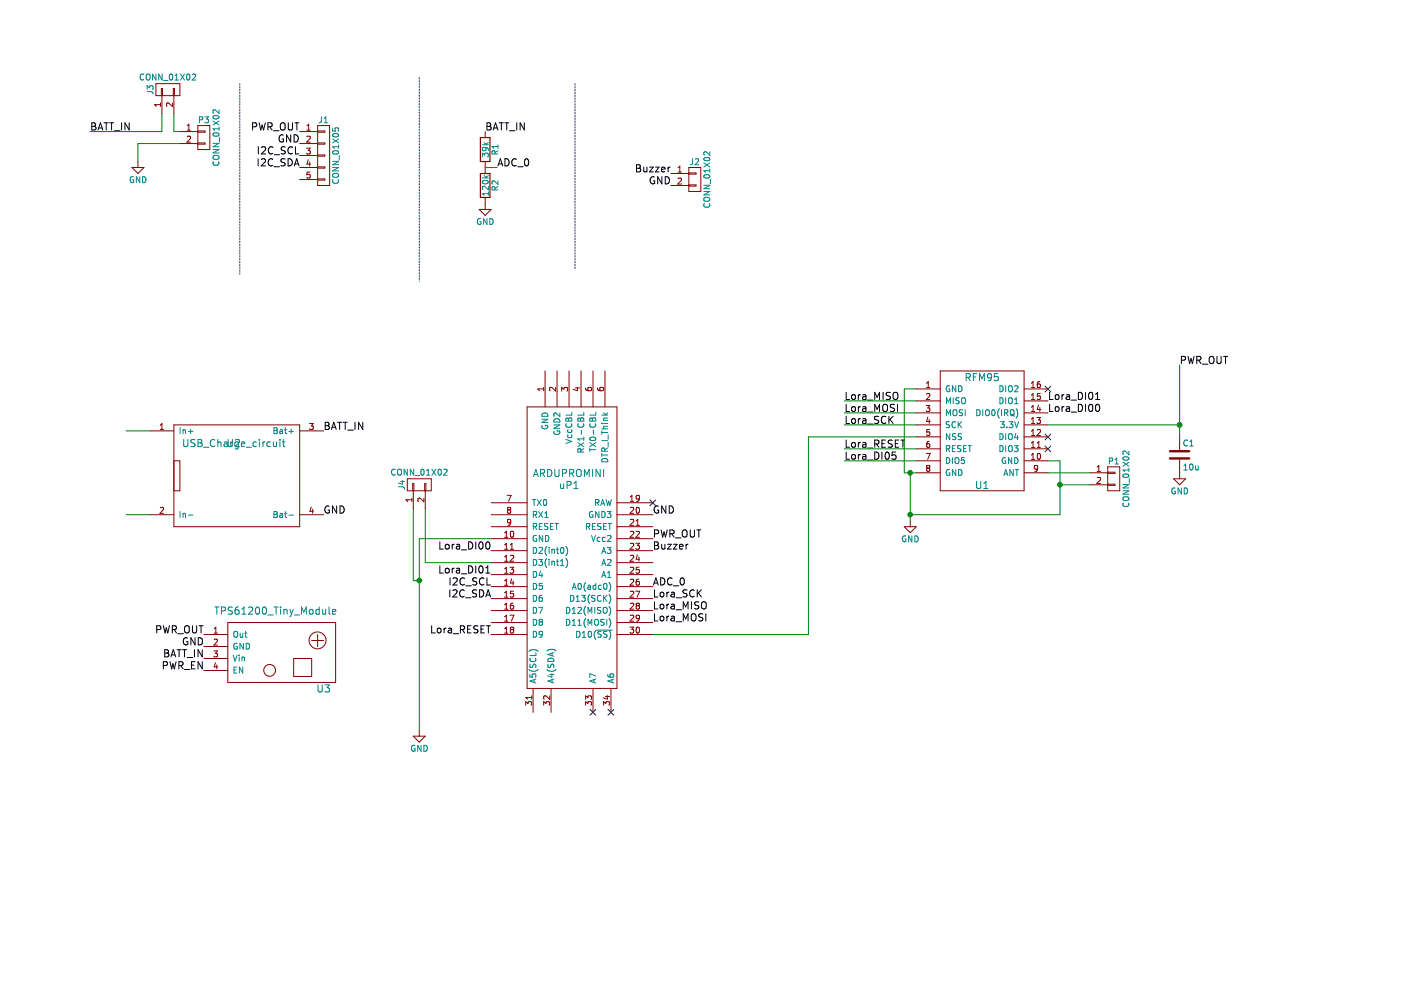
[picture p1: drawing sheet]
EESchema Schematic File Version 2
LIBS:power
LIBS:device
LIBS:transistors
LIBS:conn
LIBS:linear
LIBS:regul
LIBS:74xx
LIBS:cmos4000
LIBS:adc-dac
LIBS:memory
LIBS:xilinx
LIBS:microcontrollers
LIBS:dsp
LIBS:microchip
LIBS:analog_switches
LIBS:motorola
LIBS:texas
LIBS:intel
LIBS:audio
LIBS:interface
LIBS:digital-audio
LIBS:philips
LIBS:display
LIBS:cypress
LIBS:siliconi
LIBS:opto
LIBS:atmel
LIBS:contrib
LIBS:valves
LIBS:MyLib
LIBS:LoRa-BikeLink-RX-cache
EELAYER 25 0
EELAYER END
$Descr A4 11693 8268
encoding utf-8
Sheet 1 1
Title ""
Date ""
Rev ""
Comp ""
Comment1 ""
Comment2 ""
Comment3 ""
Comment4 ""
$EndDescr
$Comp
L GND #PWR01
U 1 1
P 7600 4350
F 0 "#PWR01" H 7600 4100 50  0001 C CNN
F 1 "GND" H 7600 4200 50  0000 C CNN
F 2 "" H 7600 4350 50  0000 C CNN
F 3 "" H 7600 4350 50  0000 C CNN
	1    7600 4350
	1    0    0    -1  
$EndComp
Text Label 7050 3350 0    60   ~ 0
Lora_MISO
Text Label 5450 5200 0    60   ~ 0
Lora_MOSI
Text Label 5450 5100 0    60   ~ 0
Lora_MISO
Text Label 5450 5000 0    60   ~ 0
Lora_SCK
Text Label 7050 3450 0    60   ~ 0
Lora_MOSI
Text Label 7050 3550 0    60   ~ 0
Lora_SCK
Text Label 7050 3750 0    60   ~ 0
Lora_RESET
$Comp
L CONN_01X02 P1
U 1 1
P 9300 4000
F 0 "P1" H 9300 4150 50  0000 C CNN
F 1 "CONN_01X02" V 9400 4000 50  0000 C CNN
F 2 "MyLib:SMA_EDGE" H 9300 4000 50  0001 C CNN
F 3 "" H 9300 4000 50  0000 C CNN
	1    9300 4000
	1    0    0    -1  
$EndComp
$Comp
L GND #PWR02
U 1 1
P 3500 6100
F 0 "#PWR02" H 3500 5850 50  0001 C CNN
F 1 "GND" H 3500 5950 50  0000 C CNN
F 2 "" H 3500 6100 50  0000 C CNN
F 3 "" H 3500 6100 50  0000 C CNN
	1    3500 6100
	1    0    0    -1  
$EndComp
Text Label 750  1100 0    60   ~ 0
BATT_IN
Text Label 5450 4500 0    60   ~ 0
PWR_OUT
$Comp
L CONN_01X02 P3
U 1 1
P 1700 1150
F 0 "P3" H 1700 1300 50  0000 C CNN
F 1 "CONN_01X02" V 1800 1150 50  0000 C CNN
F 2 "Connectors:PINHEAD1-2" H 1700 1150 50  0001 C CNN
F 3 "" H 1700 1150 50  0000 C CNN
	1    1700 1150
	1    0    0    -1  
$EndComp
$Comp
L GND #PWR03
U 1 1
P 1150 1350
F 0 "#PWR03" H 1150 1100 50  0001 C CNN
F 1 "GND" H 1150 1200 50  0000 C CNN
F 2 "" H 1150 1350 50  0000 C CNN
F 3 "" H 1150 1350 50  0000 C CNN
	1    1150 1350
	1    0    0    -1  
$EndComp
Text Label 9850 3050 0    60   ~ 0
PWR_OUT
NoConn ~ 8750 3250
NoConn ~ 4950 5950
NoConn ~ 5100 5950
Text Label 5450 4900 0    60   ~ 0
ADC_0
$Comp
L R R1
U 1 1
P 4050 1250
F 0 "R1" V 4130 1250 50  0000 C CNN
F 1 "39k" V 4050 1250 50  0000 C CNN
F 2 "Resistors_SMD:R_0805_HandSoldering" V 3980 1250 50  0001 C CNN
F 3 "" H 4050 1250 50  0000 C CNN
	1    4050 1250
	1    0    0    -1  
$EndComp
$Comp
L R R2
U 1 1
P 4050 1550
F 0 "R2" V 4130 1550 50  0000 C CNN
F 1 "120k" V 4050 1550 50  0000 C CNN
F 2 "Resistors_SMD:R_0805_HandSoldering" V 3980 1550 50  0001 C CNN
F 3 "" H 4050 1550 50  0000 C CNN
	1    4050 1550
	1    0    0    -1  
$EndComp
Text Label 4050 1100 0    60   ~ 0
BATT_IN
$Comp
L GND #PWR04
U 1 1
P 4050 1700
F 0 "#PWR04" H 4050 1450 50  0001 C CNN
F 1 "GND" H 4050 1550 50  0000 C CNN
F 2 "" H 4050 1700 50  0000 C CNN
F 3 "" H 4050 1700 50  0000 C CNN
	1    4050 1700
	1    0    0    -1  
$EndComp
Text Label 4150 1400 0    60   ~ 0
ADC_0
$Comp
L GND #PWR05
U 1 1
P 9850 3950
F 0 "#PWR05" H 9850 3700 50  0001 C CNN
F 1 "GND" H 9850 3800 50  0000 C CNN
F 2 "" H 9850 3950 50  0000 C CNN
F 3 "" H 9850 3950 50  0000 C CNN
	1    9850 3950
	1    0    0    -1  
$EndComp
$Comp
L C C1
U 1 1
P 9850 3800
F 0 "C1" H 9875 3900 50  0000 L CNN
F 1 "10u" H 9875 3700 50  0000 L CNN
F 2 "Capacitors_SMD:C_1206_HandSoldering" H 9888 3650 50  0001 C CNN
F 3 "" H 9850 3800 50  0000 C CNN
	1    9850 3800
	1    0    0    -1  
$EndComp
NoConn ~ 5450 4200
$Comp
L ARDUPROMINI uP1
U 1 1
P 4800 4500
F 0 "uP1" H 4750 4950 60  0000 C CNN
F 1 "ARDUPROMINI" H 4750 5050 60  0000 C CNN
F 2 "MyLib:ArduProMini_only_sideholes" H 5400 6100 60  0001 C CNN
F 3 "" H 5400 6100 60  0000 C CNN
	1    4800 4500
	1    0    0    -1  
$EndComp
$Comp
L USB_Charge_circuit U2
U 1 1
P 1950 3700
F 0 "U2" H 1950 3700 60  0000 C CNN
F 1 "USB_Charge_circuit" H 1950 3700 60  0000 C CNN
F 2 "MyLib:USB_charge_circuit" H 1950 3700 60  0001 C CNN
F 3 "" H 1950 3700 60  0000 C CNN
	1    1950 3700
	1    0    0    -1  
$EndComp
Text Label 2700 3600 0    60   ~ 0
BATT_IN
Text Label 2700 4300 0    60   ~ 0
GND
$Comp
L TPS61200_Tiny_Module U3
U 1 1
P 1900 5700
F 0 "U3" H 2700 5650 60  0000 C CNN
F 1 "TPS61200_Tiny_Module" H 2300 6300 60  0000 C CNN
F 2 "MyLib:TPS61200_Tiny_Module" H 1900 5700 60  0001 C CNN
F 3 "" H 1900 5700 60  0001 C CNN
	1    1900 5700
	1    0    0    -1  
$EndComp
Text Label 1700 5400 2    60   ~ 0
GND
Text Label 1700 5500 2    60   ~ 0
BATT_IN
Text Label 1700 5300 2    60   ~ 0
PWR_OUT
Text Label 1700 5600 2    60   ~ 0
PWR_EN
Text Label 7050 3850 0    60   ~ 0
Lora_DI05
Text Label 8750 3350 0    60   ~ 0
Lora_DI01
Text Label 8750 3450 0    60   ~ 0
Lora_DI00
NoConn ~ 8750 3650
NoConn ~ 8750 3750
Text Label 4100 4600 2    60   ~ 0
Lora_DI00
Text Label 4100 4800 2    60   ~ 0
Lora_DI01
Text Label 4100 5300 2    60   ~ 0
Lora_RESET
Text Label 5450 4300 0    60   ~ 0
GND
$Comp
L CONN_01X05 J1
U 1 1
P 2700 1300
F 0 "J1" H 2700 1600 50  0000 C CNN
F 1 "CONN_01X05" V 2800 1300 50  0000 C CNN
F 2 "Pin_Headers:Pin_Header_Straight_1x05_Pitch2.54mm" H 2700 1300 50  0001 C CNN
F 3 "" H 2700 1300 50  0001 C CNN
	1    2700 1300
	1    0    0    -1  
$EndComp
Text Label 2500 1100 2    60   ~ 0
PWR_OUT
Text Label 2500 1200 2    60   ~ 0
GND
Text Label 2500 1300 2    60   ~ 0
I2C_SCL
Text Label 2500 1400 2    60   ~ 0
I2C_SDA
Text Label 4100 4900 2    60   ~ 0
I2C_SCL
Text Label 4100 5000 2    60   ~ 0
I2C_SDA
$Comp
L CONN_01X02 J2
U 1 1
P 5800 1500
F 0 "J2" H 5800 1650 50  0000 C CNN
F 1 "CONN_01X02" V 5900 1500 50  0000 C CNN
F 2 "Connectors:PINHEAD1-2" H 5800 1500 50  0001 C CNN
F 3 "" H 5800 1500 50  0001 C CNN
	1    5800 1500
	1    0    0    -1  
$EndComp
Text Label 5600 1450 2    60   ~ 0
Buzzer
Text Label 5600 1550 2    60   ~ 0
GND
Text Label 5450 4600 0    60   ~ 0
Buzzer
$Comp
L CONN_01X02 J3
U 1 1
P 1400 750
F 0 "J3" H 1400 900 50  0000 C CNN
F 1 "CONN_01X02" V 1500 750 50  0000 C CNN
F 2 "Connectors:PINHEAD1-2" H 1400 750 50  0001 C CNN
F 3 "" H 1400 750 50  0001 C CNN
	1    1400 750 
	0    -1   -1   0   
$EndComp
$Comp
L CONN_01X02 J4
U 1 1
P 3500 4050
F 0 "J4" H 3500 4200 50  0000 C CNN
F 1 "CONN_01X02" V 3600 4050 50  0000 C CNN
F 2 "Connectors:PINHEAD1-2" H 3500 4050 50  0001 C CNN
F 3 "" H 3500 4050 50  0001 C CNN
	1    3500 4050
	0    -1   -1   0   
$EndComp
$Comp
L RFM95 U1
U 1 1
P 8200 3600
F 0 "U1" H 8200 3150 60  0000 C CNN
F 1 "RFM95" H 8200 4050 60  0000 C CNN
F 2 "MyLib:RFM95" H 8200 3700 60  0001 C CNN
F 3 "" H 8200 3700 60  0001 C CNN
	1    8200 3600
	1    0    0    -1  
$EndComp
Wire Wire Line
	7600 3950 7600 4350
Wire Wire Line
	7550 3950 7650 3950
Wire Wire Line
	7650 3250 7550 3250
Wire Wire Line
	7550 3250 7550 3950
Connection ~ 7600 3950
Wire Wire Line
	8750 3850 8850 3850
Wire Wire Line
	7600 4300 8850 4300
Connection ~ 7600 4300
Wire Wire Line
	7050 3350 7650 3350
Wire Wire Line
	7050 3450 7650 3450
Wire Wire Line
	7050 3550 7650 3550
Wire Wire Line
	7050 3750 7650 3750
Wire Wire Line
	8750 3550 9850 3550
Wire Wire Line
	4100 4500 3500 4500
Wire Wire Line
	3500 4500 3500 6100
Wire Wire Line
	1500 1200 1150 1200
Wire Wire Line
	1150 1200 1150 1350
Wire Wire Line
	4150 1400 4050 1400
Wire Wire Line
	6750 3650 7650 3650
Wire Wire Line
	9850 3050 9850 3650
Connection ~ 9850 3550
Wire Notes Line
	3500 650  3500 2350
Wire Notes Line
	2000 700  2000 2300
Wire Wire Line
	1250 3600 1050 3600
Wire Wire Line
	1250 4300 1050 4300
Wire Wire Line
	7650 3850 7050 3850
Wire Wire Line
	6750 5300 5450 5300
Wire Wire Line
	6750 5300 6750 3650
Wire Wire Line
	1350 950  1350 1100
Wire Wire Line
	1350 1100 750  1100
Wire Wire Line
	1450 950  1450 1100
Wire Wire Line
	1450 1100 1500 1100
Wire Wire Line
	4100 4700 3550 4700
Wire Wire Line
	3550 4700 3550 4250
Wire Wire Line
	3450 4250 3450 4850
Wire Wire Line
	8750 3950 9100 3950
Wire Wire Line
	8850 4300 8850 3850
Wire Wire Line
	9100 4050 8850 4050
Connection ~ 8850 4050
Wire Notes Line
	4800 700  4800 2250
Wire Wire Line
	3450 4850 3500 4850
Connection ~ 3500 4850
$EndSCHEMATC
